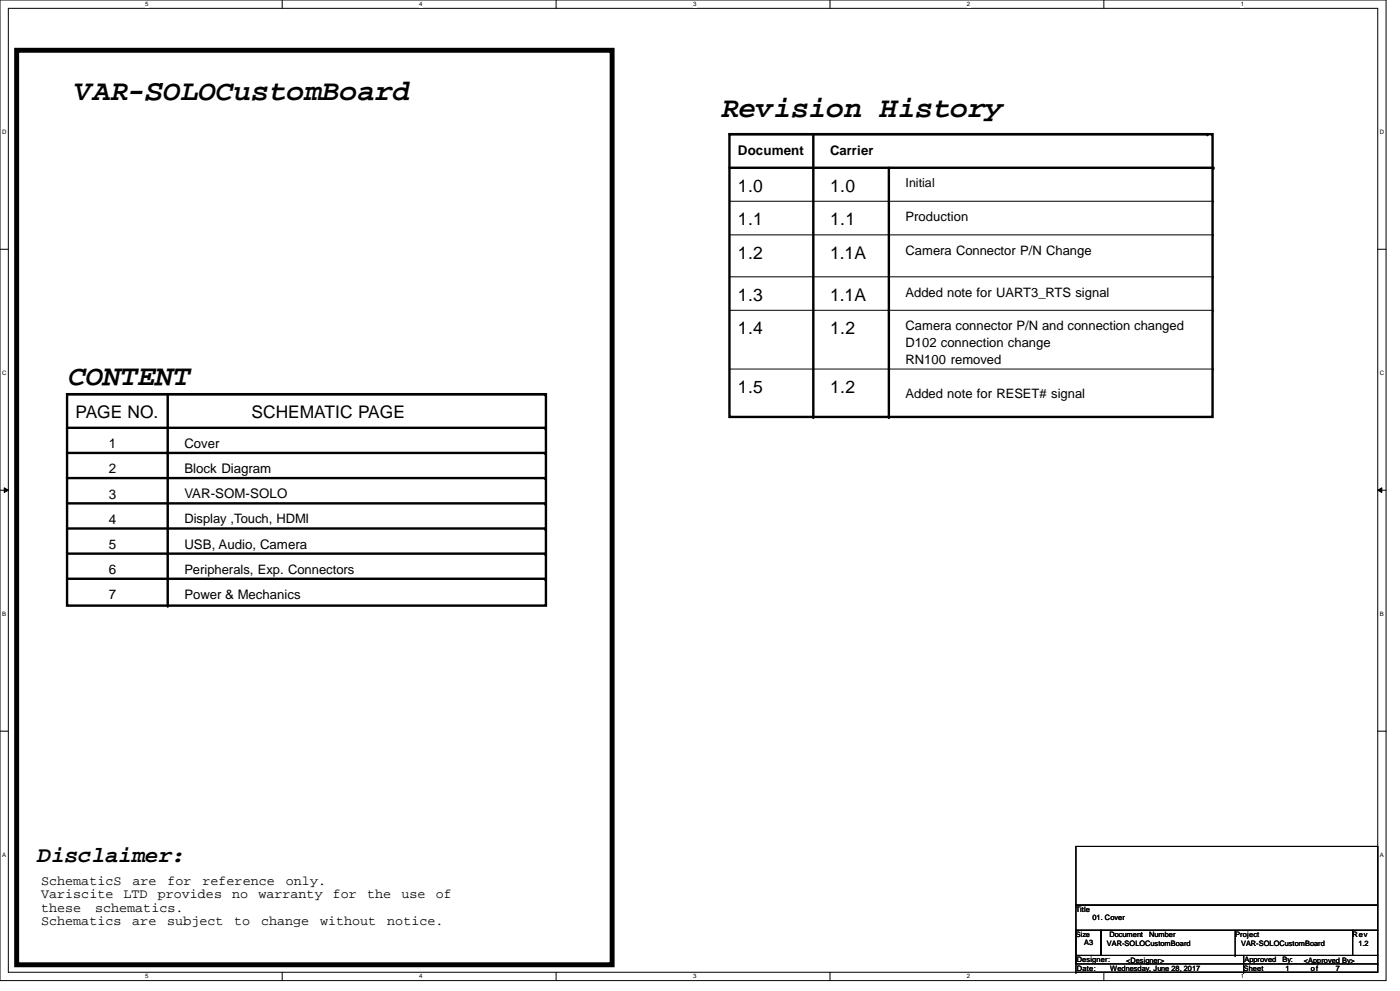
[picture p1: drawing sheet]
<svg xmlns="http://www.w3.org/2000/svg" width="420mm" height="297mm" viewBox="0 0 420 297" stroke-linecap="round" stroke-linejoin="round" font-family="sans-serif">
<path d="M0 0h415.6v293.9h-415.6zM2.5 2.5h410.6v288.9h-410.6z" fill="none" stroke="#000" stroke-width=".3"/>
<g fill="#fff">
<path d="M43.6 .3h.9v1.9h-.9z"/>
<path d="M43.6 291.7h.9v2h-.9z"/>
</g>
<path d="M84.6 0v2.5M84.6 291.4v2.5" fill="none" stroke="#000" stroke-width=".3"/>
<g fill="#fff">
<path d="M125.7 .3h1v1.9h-1z"/>
<path d="M125.7 291.7h1v2h-1z"/>
</g>
<path d="M166.8 0v2.5M166.8 291.4v2.5" fill="none" stroke="#000" stroke-width=".3"/>
<g fill="#fff">
<path d="M207.8 .3h1v1.9h-1z"/>
<path d="M207.8 291.7h1v2h-1z"/>
</g>
<path d="M248.9 0v2.5M248.9 291.4v2.5" fill="none" stroke="#000" stroke-width=".3"/>
<g fill="#fff">
<path d="M289.9 .3h1v1.9h-1z"/>
<path d="M289.9 291.7h1v2h-1z"/>
</g>
<path d="M331 0v2.5M331 291.4v2.5" fill="none" stroke="#000" stroke-width=".3"/>
<g fill="#fff">
<path d="M372.1 .3h.9v1.9h-.9z"/>
<path d="M372.1 291.7h.9v2h-.9z"/>
<path d="M.6 38.6h1.3v2h-1.3z"/>
<path d="M413.8 38.6h1.2v2h-1.2z"/>
<path d="M.6 110.8h1.3v2h-1.3z"/>
<path d="M413.8 110.8h1.2v2h-1.2z"/>
</g>
<path d="M0 74.7h2.5M413.1 74.7h2.5" fill="none" stroke="#000" stroke-width=".3"/>
<g fill="#fff">
<path d="M.6 183h1.2v2h-1.2z"/>
<path d="M413.8 183h1.2v2h-1.2z"/>
</g>
<path d="M0 146.9h2.5M1.3 146.2l1.2 .7-1.2 .7zM413.1 146.9l1.3-.7v1.4zM413.1 146.9h2.5" fill="none" stroke="#000" stroke-width=".3"/>
<path d="M1.3 146.2l1.2 .7-1.2 .7zM413.1 146.9l1.3-.7v1.4z" fill="#000"/>
<g fill="#fff">
<path d="M.6 255.3h1.2v2h-1.2z"/>
<path d="M413.8 255.3h1.2v2h-1.2z"/>
</g>
<g fill="none" stroke="#000" stroke-width=".3">
<path d="M218.7 60.3h145.2M218.7 70.4h145.2M363.9 60.3h.1M363.9 70.4h.1M218.7 83h145.2M218.7 93h145.2M363.9 83h.1M363.9 93h.1M218.7 110.6h145.2M363.9 110.6h.1M0 219.2h2.5M413.1 219.2h2.5"/>
<path d="M322.6 253.7h90.5v17.6h-90.5zM322.6 271.3h90.5v7.5h-90.5zM322.6 278.8h7.6v7.6h-7.6zM322.6 278.8v12.6M330.2 278.8h75.4v7.6h-75.4zM370.4 278.8v7.6M405.6 278.8h7.5v7.6h-7.5zM322.6 286.4h50.3v2.5h-50.3zM322.6 291.4h.1M322.6 291.4h50.3M370.4 286.4h.1M372.9 286.4h40.2v5h-40.2z"/>
<path d="M372.9 291.4h.1M372.9 288.9h40.2M413.1 288.9h.1"/>
</g>
<g fill="none" stroke="#000" stroke-width=".72">
<path d="M218.7 40.2h144.9v84.8h-144.9zM218.7 40.2h143.4M218.7 50.3h145.2M243.9 40.2v84.8M266.5 50.3v74.7M20.1 118.2h143.6v63.3h-143.6zM20.1 118.2h143.3M50.3 118.2v63.3M20.1 135.8h143.3M20.1 128.2h143.3M20.1 143.3h143.3M20.1 150.9h143.3"/>
<path d="M20.1 158.4h143.3M20.1 165.9h143.3M20.1 173.5h143.3"/>
</g>
<g fill="#000">
<circle cx="362.1" cy="40.2" r=".36"/>
<circle cx="363.9" cy="50.3" r=".36"/>
<circle cx="163.4" cy="118.2" r=".36"/>
<circle cx="163.4" cy="128.2" r=".36"/>
<circle cx="163.4" cy="135.8" r=".36"/>
<circle cx="243.9" cy="125" r=".36"/>
<circle cx="266.5" cy="125" r=".36"/>
<circle cx="163.4" cy="150.9" r=".36"/>
<circle cx="163.4" cy="143.3" r=".36"/>
<circle cx="163.4" cy="158.4" r=".36"/>
<circle cx="163.4" cy="173.5" r=".36"/>
<circle cx="163.4" cy="165.9" r=".36"/>
<circle cx="50.3" cy="181.5" r=".36"/>
</g>
<path d="M5 15.1h178.6v274.1h-178.6z" fill="none" stroke="#000" stroke-width="1.5"/>
<g font-size="8.8">
<text x="22.6" y="30">VAR-SOLOCustomBoard</text>
<text x="216.2" y="35.1">Revision History</text>
<text x="20.5" y="115.5">CONTENT</text>
</g>
<text font-size="6.7" x="11.3" y="258.3">Disclaimer:</text>
<g font-size="5.2">
<text x="221.3" y="57.5">1.0</text>
<text x="248.9" y="57.5">1.0</text>
<text x="221.3" y="67.6">1.1</text>
<text x="248.9" y="67.6">1.1</text>
<text x="221.3" y="77.6">1.2</text>
<text x="248.9" y="77.6">1.1A</text>
<text x="221.3" y="90.2">1.3</text>
<text x="248.9" y="90.2">1.1A</text>
<text x="221.3" y="100.2">1.4</text>
<text x="248.9" y="100.2">1.2</text>
<text x="221.3" y="117.9">1.5</text>
<text x="248.9" y="117.9">1.2</text>
<text x="22.6" y="125.3">PAGE NO.</text>
<text x="75.4" y="125.3">SCHEMATIC PAGE</text>
</g>
<g font-size="4">
<text x="221.3" y="46.4">Document</text>
<text x="32.7" y="134.3">1</text>
<text x="32.7" y="141.9">2</text>
<text x="55.3" y="141.9">Block Diagram</text>
<text x="32.7" y="149.4">3</text>
<text x="55.3" y="149.4">VAR-SOM-SOLO</text>
<text x="32.7" y="157">4</text>
<text x="32.7" y="164.5">5</text>
<text x="55.3" y="164.5">USB, Audio, Camera</text>
<text x="32.7" y="172">6</text>
<text x="32.7" y="179.6">7</text>
<text x="12.3" y="265.2">SchematicS</text>
<text x="12.3" y="269.2">Variscite</text>
<text x="37" y="269.2">LTD</text>
<text x="39.7" y="265.2">are</text>
<text x="47.3" y="269.2">provides</text>
<text x="50.2" y="265.2">for</text>
<text x="60.7" y="265.2">reference</text>
<text x="69.6" y="269.2">no</text>
<text x="77.5" y="269.2">warranty</text>
<text x="85.7" y="265.2">only.</text>
<text x="99.8" y="269.2">for</text>
<text x="110.1" y="269.2">the</text>
<text x="120.4" y="269.2">use</text>
<text x="130.7" y="269.2">of</text>
<text x="12.3" y="273.3">these</text>
<text x="28.5" y="273.3">schematics.</text>
<text x="12.3" y="277.3">Schematics</text>
<text x="39.7" y="277.3">are</text>
<text x="50.1" y="277.3">subject</text>
<text x="70.2" y="277.3">to</text>
<text x="78.3" y="277.3">change</text>
<text x="96" y="277.3">without</text>
<text x="116.1" y="277.3">notice.</text>
</g>
<g font-size="3.9">
<text x="248.9" y="46.4">Carrier</text>
<text x="271.6" y="66.4">Production</text>
<text x="271.6" y="76.4">Camera Connector P/N Change</text>
<text x="271.6" y="89">Added note for UART3_RTS signal</text>
<text x="271.6" y="99.1">Camera connector P/N and connection changed</text>
<text x="271.6" y="104.1">D102 connection change</text>
<text x="271.6" y="109.1">RN100 removed</text>
<text x="271.6" y="119.2">Added note for RESET# signal</text>
<text x="55.3" y="134.3">Cover</text>
<text x="55.3" y="156.9">Display ,Touch, HDMI</text>
<text x="55.3" y="172">Peripherals, Exp. Connectors</text>
<text x="55.3" y="179.6">Power &amp; Mechanics</text>
</g>
<text font-size="3.7" x="271.6" y="56.1">Initial</text>
<g font-size="2.2">
<text x="322.6" y="273.3">Title</text>
<text x="327.6" y="275.8">01. Cover</text>
<text x="322.6" y="280.9">Size</text>
<text x="332.7" y="280.9">Document</text>
<text x="344.6" y="280.9">Number</text>
<text x="370.4" y="280.9">Project</text>
<text x="405.6" y="280.9">Rev</text>
<text x="325.1" y="283.4">A3</text>
<text x="331.9" y="283.6">VAR-SOLOCustomBoard</text>
<text x="372.2" y="283.6">VAR-SOLOCustomBoard</text>
<text x="407.3" y="283.6">1.2</text>
<text x="322.9" y="291">Date:</text>
<text x="322.9" y="288.4">Designer:</text>
<text x="332.9" y="291">Wednesday, June 28, 2017</text>
<text x="337.7" y="288.7">&lt;Designer&gt;</text>
<text x="372.9" y="291">Sheet</text>
<text x="373.2" y="288.4">Approved</text>
<text x="384.6" y="288.4">By:</text>
<text x="385.5" y="291">1</text>
<text x="391" y="288.7">&lt;Approved By&gt;</text>
<text x="393" y="291">of</text>
<text x="400.6" y="291">7</text>
</g>
<g font-size="1.8">
<text x="43.6" y="1.9">5</text>
<text x="125.7" y="1.9">4</text>
<text x="207.8" y="1.9">3</text>
<text x="289.9" y="1.9">2</text>
<text x="372.1" y="1.9">1</text>
<text x=".6" y="40.2">D</text>
<text x="413.8" y="40.2">D</text>
<text x=".6" y="112.4">C</text>
<text x="413.8" y="112.4">C</text>
<text x=".6" y="184.7">B</text>
<text x="413.8" y="184.7">B</text>
<text x=".6" y="256.9">A</text>
<text x="413.8" y="256.9">A</text>
<text x="43.6" y="293.3">5</text>
<text x="125.7" y="293.3">4</text>
<text x="207.8" y="293.3">3</text>
<text x="289.9" y="293.3">2</text>
<text x="372.1" y="293.3">1</text>
</g>
</svg>
